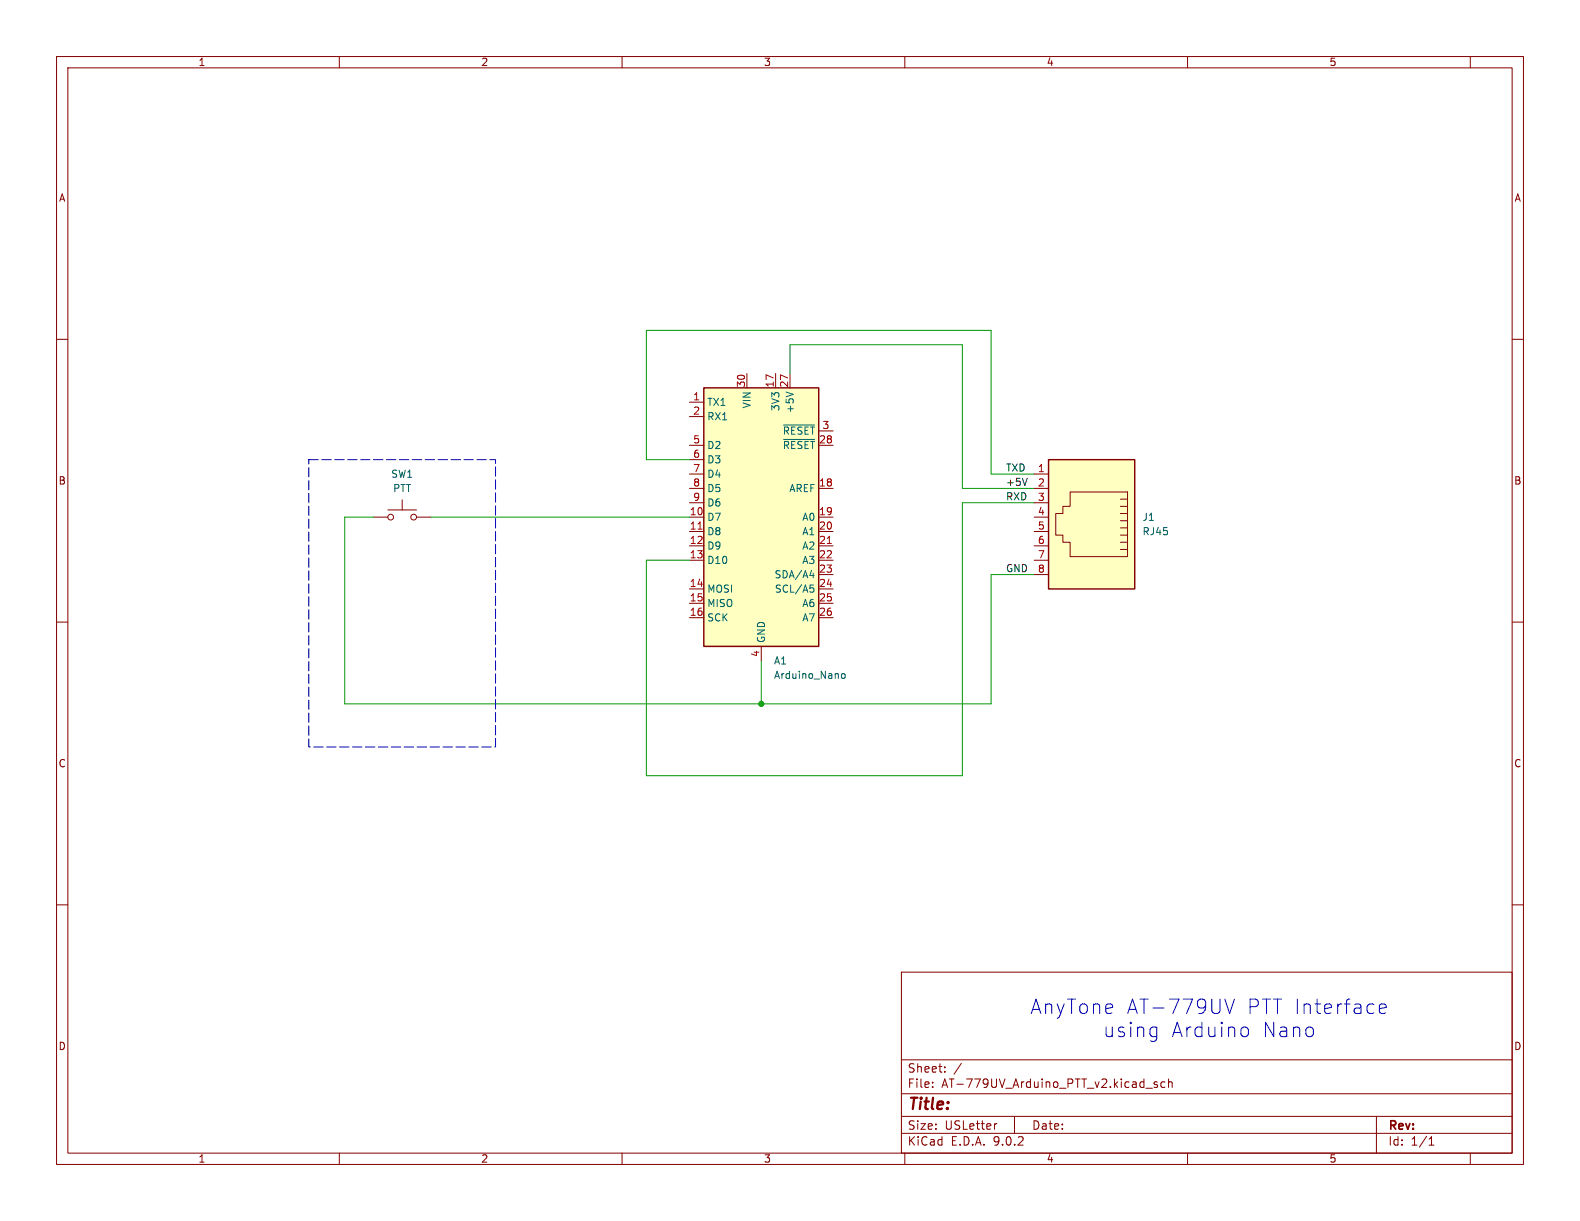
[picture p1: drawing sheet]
<svg xmlns="http://www.w3.org/2000/svg" width="279mm" height="216mm" viewBox="0 0 279 216" stroke-linecap="round" stroke-linejoin="round" font-family="sans-serif">
<g fill="none" stroke="#840000" stroke-width=".18">
<path d="M10 10h259.4v195.9h-259.4zM12 12h255.4v191.9h-255.4zM60 10v2M110 10v2M160 10v2M210 10v2M260 10v2M10 60h2M267.4 60h2M10 110h2M267.4 110h2M10 160h2"/>
<path d="M159.4 171.9h108v32h-108zM267.4 160h2M159.4 197.4h108M159.4 193.4h108M159.4 187.4h108M164.9 192.1v.2M164.9 191.4v.1M167.1 189.4v.2M167.1 188.7v.1M170 188l-1.3 1.9M176.3 198.7l-.3 .1M179.4 197.4v3"/>
<path d="M202.6 192.4h1.2M204.6 191.4l-.3-.1-.2 .2v.2l.5 .2v.3h-.5M206 191.4l-.4-.1-.3 .3v.4l.1 .2h.6M206.6 191.4l.3-.1 .3 .1 .1 .9M206.6 190.8v1.5M243.4 197.4v6.5M60 203.9v2M110 203.9v2M159.4 200.4h108M160 203.9v2M210 203.9v2M252.7 202.5h.9"/>
<path d="M252.7 201.4l.4-.4v1.5M260 203.9v2"/>
</g>
<path d="M185.4 81.3h15.3v22.8h-15.3z" fill="#ffffc2"/>
<g fill="none" stroke="#840000" stroke-width=".18">
<path d="M182.9 99.1h2.5M182.9 96.5h2.5M182.9 94h2.5M182.9 91.4h2.5M182.9 88.9h2.5M182.9 86.4h2.5M182.9 83.8h2.5M189.2 87h10.2v11.4h-10.2v-2.5h-1.2v-1.3h-1.3v-3.8h1.3v-1.3h1.2zM198.1 93.3h1.3M198.1 92.1h1.3M198.1 90.8h1.3M198.1 89.5h1.3"/>
<path d="M198.1 88.3h1.3M198.1 94.6h1.3M198.1 97.2h1.3M198.1 95.9h1.3M182.9 101.6h2.5"/>
</g>
<path d="M185.4 81.3h15.3v22.8h-15.3z" fill="none" stroke="#840000" stroke-width=".25"/>
<path d="M124.5 68.6h20.3v45.7h-20.3z" fill="#ffffc2"/>
<path d="M124.5 68.6h20.3v45.7h-20.3z" fill="none" stroke="#840000" stroke-width=".25"/>
<g fill="none" stroke="#840000" stroke-width=".18">
<path d="M121.9 71.1h2.6M121.9 73.7h2.6M121.9 78.7h2.6M132.1 66v2.6M137.2 66v2.6M139.7 66v2.6M144.8 78.7h2.5M144.8 76.2h2.5M66 91.4h2.6M68.6 90.2h5.1M71.1 88.4v1.8M73.7 91.4h2.5"/>
<path d="M121.9 81.3h2.6M121.9 83.8h2.6M121.9 86.4h2.6M121.9 88.9h2.6M121.9 91.4h2.6M121.9 94h2.6M121.9 96.5h2.6M121.9 99.1h2.6M144.8 86.4h2.5M144.8 91.4h2.5M144.8 94h2.5M144.8 96.5h2.5"/>
<path d="M144.8 99.1h2.5M121.9 104.1h2.6M121.9 106.7h2.6M121.9 109.2h2.6M134.6 114.3v2.5M144.8 104.1h2.5M144.8 106.7h2.5M144.8 109.2h2.5M144.8 101.6h2.5"/>
<circle cx="69.1" cy="91.4" r=".51"/>
<circle cx="73.2" cy="91.4" r=".51"/>
</g>
<path d="M123.4 93.6h.8M146.3 96.1h.7" fill="none" stroke="#a90000" stroke-width=".18"/>
<path d="M138.6 75.2h5.4M138.6 77.7h5.4M139 69.3l1.3 .4M143.2 101.8h.8M143.3 103.4h.6M143.4 103.9h.3l.2 .3-.1 .5h-.4M143.8 101.3v.9M148.9 119.2l.3-.1 .3 .3v.3l-.3 .3-.3-.1-.1-.2z" fill="none" stroke="#006464" stroke-width=".18"/>
<path d="M181.6 84.6l-.4 1.2" fill="none" stroke="#0f0f0f" stroke-width=".18"/>
<path d="M139.7 66v-5h30.5v25.4h12.7M66 91.4h-5v33.1h114.3v-22.9h7.6M76.2 91.4h45.7M121.9 81.3h-7.6v-22.9h61v25.4h7.6M182.9 88.9h-12.7v48.3h-55.9v-38.1h7.6M134.6 116.8v7.7" fill="none" stroke="#009600" stroke-width=".18"/>
<path d="M216.6 176.7l.8 2.5 .9-2.5M243.9 178.4l1.2-.3-.1-.5-.7-.1-.4 .4v.9l.1 .3 .3 .1 .7-.1M204.3 181.6l.3 .1M204.6 181.6v2.1l-.2 .2M204.6 183.2l-.3 .1M220.3 181.6l.5 .5v.7l-.5 .5" fill="none" stroke="#0000c2" stroke-width=".18"/>
<path d="M54.6 81.3h33v50.8h-33z" fill="none" stroke="#0000c2" stroke-width=".18" stroke-dasharray="1.7 .6"/>
<circle cx="134.6" cy="124.5" r=".46" fill="#009600" stroke="#009600" stroke-width=".18"/>
<g font-size="3.5" fill="#0000c2">
<text x="182.1" y="179.5">AnyTone</text>
<text x="199.1" y="179.5">AT-779UV</text>
<text x="220.4" y="179.5">PTT Interface</text>
<text x="195" y="183.6">using</text>
<text x="207.1" y="183.6">Arduino</text>
<text x="223.1" y="183.6">Nano</text>
</g>
<text font-size="2.8" fill="#840000" x="160.4" y="196.8">Title:</text>
<g font-size="2.1" fill="#840000">
<text x="160.4" y="189.9">Sheet:</text>
<text x="160.4" y="192.6">File:</text>
<text x="166.5" y="192.6">AT-779UV_Arduino_PTT_v2.kicad_sch</text>
<text x="160.4" y="202.8">KiCad</text>
<text x="160.4" y="200">Size:</text>
<text x="167.1" y="200">USLetter</text>
<text x="168.1" y="202.8">E.D.A.</text>
<text x="175.7" y="202.8">9.0.2</text>
<text x="182.4" y="200">Date:</text>
<text x="245.4" y="200.2">Rev:</text>
<text x="245.4" y="202.8">Id:</text>
<text x="249.5" y="202.8">1/1</text>
</g>
<g font-size="1.8" fill="#840000">
<text x="35" y="11.9">1</text>
<text x="85" y="11.9">2</text>
<text x="135" y="11.9">3</text>
<text x="185" y="11.9">4</text>
<text x="235" y="11.9">5</text>
<text x="10.3" y="35.9">A</text>
<text x="267.7" y="35.9">A</text>
<text x="10.3" y="85.9">B</text>
<text x="267.7" y="85.9">B</text>
<text x="10.3" y="135.9">C</text>
<text x="267.7" y="135.9">C</text>
<text x="10.3" y="185.9">D</text>
<text x="267.7" y="185.9">D</text>
<text x="35" y="205.8">1</text>
<text x="85" y="205.8">2</text>
<text x="135" y="205.8">3</text>
<text x="185" y="205.8">4</text>
<text x="235" y="205.8">5</text>
</g>
<g font-size="1.8" fill="#a90000">
<text x="122.5" y="70.9">1</text>
<text x="131.8" y="68.6" transform="rotate(-90 131.8 68.6)">30</text>
<text x="136.9" y="68.6" transform="rotate(-90 136.9 68.6)">17</text>
<text x="139.4" y="68.6" transform="rotate(-90 139.4 68.6)">27</text>
<text x="122.5" y="73.4">2</text>
<text x="145.3" y="75.9">3</text>
<text x="122.5" y="78.5">5</text>
<text x="122.5" y="81">6</text>
<text x="122.5" y="83.6">7</text>
<text x="144.7" y="78.5">28</text>
<text x="183.4" y="83.6">1</text>
<text x="122.5" y="86.1">8</text>
<text x="122.5" y="88.6">9</text>
<text x="144.7" y="86.1">18</text>
<text x="183.4" y="88.6">3</text>
<text x="183.4" y="86.1">2</text>
<text x="121.9" y="91.2">10</text>
<text x="121.9" y="93.7">11</text>
<text x="144.7" y="91.2">19</text>
<text x="144.7" y="93.7">20</text>
<text x="183.4" y="93.7">5</text>
<text x="183.4" y="91.2">4</text>
<text x="121.9" y="96.3">12</text>
<text x="121.9" y="98.8">13</text>
<text x="144.7" y="96.3">21</text>
<text x="144.7" y="98.8">22</text>
<text x="144.7" y="101.3">23</text>
<text x="183.4" y="101.3">8</text>
<text x="183.4" y="98.8">7</text>
<text x="183.4" y="96.3">6</text>
<text x="121.9" y="103.9">14</text>
<text x="121.9" y="106.4">15</text>
<text x="144.7" y="103.9">24</text>
<text x="144.7" y="106.4">25</text>
<text x="121.9" y="109">16</text>
<text x="144.7" y="109">26</text>
<text x="134.4" y="116.3" transform="rotate(-90 134.4 116.3)">4</text>
</g>
<g font-size="1.8" fill="#006464">
<text x="125" y="72">TX1</text>
<text x="125" y="74.5">RX1</text>
<text x="132.9" y="72.3" transform="rotate(-90 132.9 72.3)">VIN</text>
<text x="138" y="72.8" transform="rotate(-90 138 72.8)">3V3</text>
<text x="138.3" y="77.1">~{RESET}</text>
<text x="140.6" y="73.2" transform="rotate(-90 140.6 73.2)">+5V</text>
<text x="125" y="79.6">D2</text>
<text x="125" y="82.1">D3</text>
<text x="138.3" y="79.6">~{RESET}</text>
<text x="69.1" y="84.7">SW1</text>
<text x="69.4" y="87.2">PTT</text>
<text x="125" y="84.7">D4</text>
<text x="125" y="87.2">D5</text>
<text x="125" y="89.8">D6</text>
<text x="139.5" y="87.2">AREF</text>
<text x="125" y="92.3">D7</text>
<text x="125" y="94.8">D8</text>
<text x="141.8" y="92.3">A0</text>
<text x="141.8" y="94.8">A1</text>
<text x="201.9" y="92.3">J1</text>
<text x="201.9" y="94.8">RJ45</text>
<text x="125" y="97.4">D9</text>
<text x="125" y="99.9">D10</text>
<text x="141.8" y="97.4">A2</text>
<text x="141.8" y="99.9">A3</text>
<text x="125" y="105">MOSI</text>
<text x="125" y="107.5">MISO</text>
<text x="136.9" y="102.5">SDA/A4</text>
<text x="136.9" y="105">SCL/A5</text>
<text x="141.8" y="107.5">A6</text>
<text x="125" y="110.1">SCK</text>
<text x="135.5" y="113.8" transform="rotate(-90 135.5 113.8)">GND</text>
<text x="141.8" y="110.1">A7</text>
<text x="136.8" y="117.7">A1</text>
<text x="136.8" y="120.2">Arduino_Nano</text>
</g>
<g font-size="1.8" fill="#0f0f0f">
<text x="177.8" y="83.5">TXD</text>
<text x="177.8" y="86">+5V</text>
<text x="177.8" y="88.6">RXD</text>
<text x="177.8" y="101.3">GND</text>
</g>
</svg>
